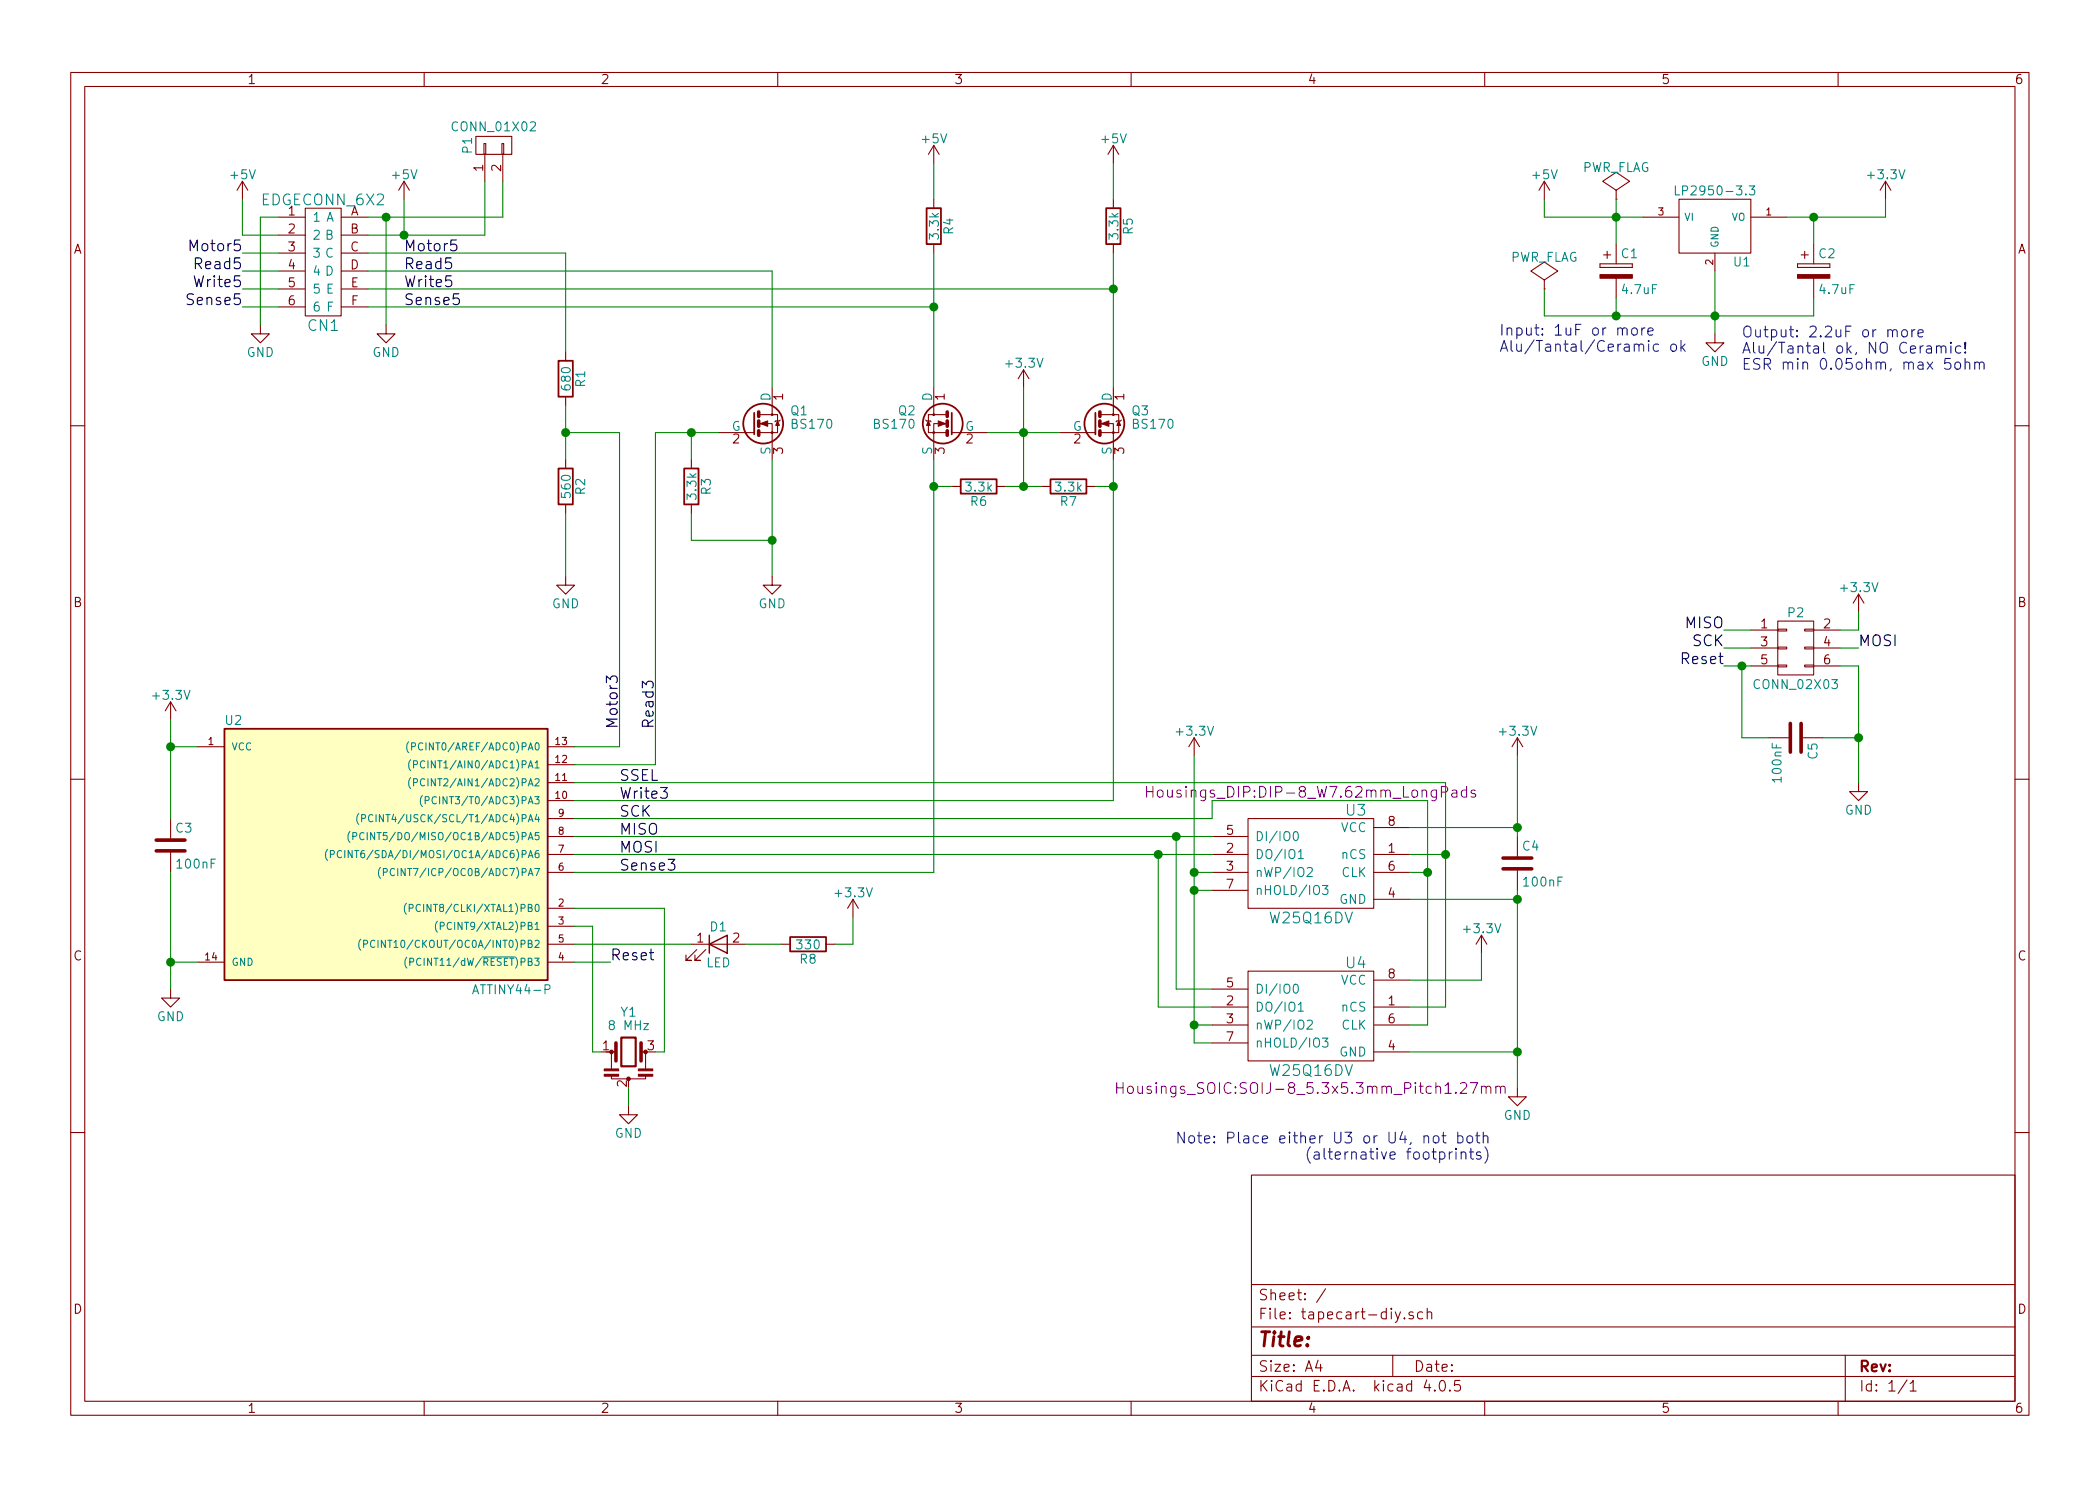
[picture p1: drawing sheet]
EESchema Schematic File Version 2
LIBS:power
LIBS:device
LIBS:transistors
LIBS:conn
LIBS:linear
LIBS:regul
LIBS:74xx
LIBS:cmos4000
LIBS:adc-dac
LIBS:memory
LIBS:xilinx
LIBS:microcontrollers
LIBS:dsp
LIBS:microchip
LIBS:analog_switches
LIBS:motorola
LIBS:texas
LIBS:intel
LIBS:audio
LIBS:interface
LIBS:digital-audio
LIBS:philips
LIBS:display
LIBS:cypress
LIBS:siliconi
LIBS:opto
LIBS:atmel
LIBS:contrib
LIBS:valves
LIBS:w25q16dv
LIBS:lp2950-3.3
LIBS:edgeconn_2x6
LIBS:tapecart-diy-cache
EELAYER 25 0
EELAYER END
$Descr A4 11693 8268
encoding utf-8
Sheet 1 1
Title ""
Date ""
Rev ""
Comp ""
Comment1 ""
Comment2 ""
Comment3 ""
Comment4 ""
$EndDescr
$Comp
L ATTINY44-P U2
U 1 1
P 2150 4750
F 0 "U2" H 1300 5500 50  0000 C CNN
F 1 "ATTINY44-P" H 2850 4000 50  0000 C CNN
F 2 "Housings_DIP:DIP-14_W7.62mm_LongPads" H 2150 4550 50  0001 C CIN
F 3 "" H 2150 4750 50  0000 C CNN
	1    2150 4750
	1    0    0    -1  
$EndComp
$Comp
L CONN_02X03 P2
U 1 1
P 10000 3600
F 0 "P2" H 10000 3800 50  0000 C CNN
F 1 "CONN_02X03" H 10000 3400 50  0000 C CNN
F 2 "Pin_Headers:Pin_Header_Straight_2x03" H 10000 2400 50  0001 C CNN
F 3 "" H 10000 2400 50  0000 C CNN
	1    10000 3600
	1    0    0    -1  
$EndComp
$Comp
L W25Q16DV U3
U 1 1
P 7300 4800
F 0 "U3" H 7550 5100 60  0000 C CNN
F 1 "W25Q16DV" H 7300 4500 60  0000 C CNN
F 2 "Housings_DIP:DIP-8_W7.62mm_LongPads" H 7300 5200 60  0000 C CNN
F 3 "" H 7450 5200 60  0000 C CNN
	1    7300 4800
	1    0    0    -1  
$EndComp
$Comp
L LP2950-3.3 U1
U 1 1
P 9550 1250
F 0 "U1" H 9700 1054 50  0000 C CNN
F 1 "LP2950-3.3" H 9550 1450 50  0000 C CNN
F 2 "TO_SOT_Packages_THT:TO-92_Inline_Wide" H 9550 1250 50  0001 C CNN
F 3 "" H 9550 1250 50  0000 C CNN
	1    9550 1250
	1    0    0    -1  
$EndComp
$Comp
L CP C2
U 1 1
P 10100 1500
F 0 "C2" H 10125 1600 50  0000 L CNN
F 1 "4.7uF" H 10125 1400 50  0000 L CNN
F 2 "Capacitors_ThroughHole:C_Radial_D5_L11_P2" H 10138 1350 50  0001 C CNN
F 3 "" H 10100 1500 50  0000 C CNN
	1    10100 1500
	1    0    0    -1  
$EndComp
$Comp
L CP C1
U 1 1
P 9000 1500
F 0 "C1" H 9025 1600 50  0000 L CNN
F 1 "4.7uF" H 9025 1400 50  0000 L CNN
F 2 "Capacitors_ThroughHole:C_Radial_D5_L11_P2" H 9038 1350 50  0001 C CNN
F 3 "" H 9000 1500 50  0000 C CNN
	1    9000 1500
	1    0    0    -1  
$EndComp
$Comp
L GND #PWR01
U 1 1
P 9550 1850
F 0 "#PWR01" H 9550 1600 50  0001 C CNN
F 1 "GND" H 9550 1700 50  0000 C CNN
F 2 "" H 9550 1850 50  0000 C CNN
F 3 "" H 9550 1850 50  0000 C CNN
	1    9550 1850
	1    0    0    -1  
$EndComp
$Comp
L +3.3V #PWR02
U 1 1
P 10500 1100
F 0 "#PWR02" H 10500 950 50  0001 C CNN
F 1 "+3.3V" H 10500 1240 50  0000 C CNN
F 2 "" H 10500 1100 50  0000 C CNN
F 3 "" H 10500 1100 50  0000 C CNN
	1    10500 1100
	1    0    0    -1  
$EndComp
$Comp
L +5V #PWR03
U 1 1
P 8600 1100
F 0 "#PWR03" H 8600 950 50  0001 C CNN
F 1 "+5V" H 8600 1240 50  0000 C CNN
F 2 "" H 8600 1100 50  0000 C CNN
F 3 "" H 8600 1100 50  0000 C CNN
	1    8600 1100
	1    0    0    -1  
$EndComp
$Comp
L PWR_FLAG #FLG04
U 1 1
P 9000 1100
F 0 "#FLG04" H 9000 1195 50  0001 C CNN
F 1 "PWR_FLAG" H 9000 1280 50  0000 C CNN
F 2 "" H 9000 1100 50  0000 C CNN
F 3 "" H 9000 1100 50  0000 C CNN
	1    9000 1100
	1    0    0    -1  
$EndComp
$Comp
L PWR_FLAG #FLG05
U 1 1
P 8600 1600
F 0 "#FLG05" H 8600 1695 50  0001 C CNN
F 1 "PWR_FLAG" H 8600 1780 50  0000 C CNN
F 2 "" H 8600 1600 50  0000 C CNN
F 3 "" H 8600 1600 50  0000 C CNN
	1    8600 1600
	1    0    0    -1  
$EndComp
$Comp
L Resonator Y1
U 1 1
P 3500 5850
F 0 "Y1" H 3500 6075 50  0000 C CNN
F 1 "8 MHz" H 3500 6000 50  0000 C CNN
F 2 "Pin_Headers:Pin_Header_Straight_1x03" H 3475 5850 50  0001 C CNN
F 3 "" H 3475 5850 50  0000 C CNN
	1    3500 5850
	1    0    0    -1  
$EndComp
$Comp
L GND #PWR06
U 1 1
P 3500 6150
F 0 "#PWR06" H 3500 5900 50  0001 C CNN
F 1 "GND" H 3500 6000 50  0000 C CNN
F 2 "" H 3500 6150 50  0000 C CNN
F 3 "" H 3500 6150 50  0000 C CNN
	1    3500 6150
	1    0    0    -1  
$EndComp
$Comp
L C C3
U 1 1
P 950 4700
F 0 "C3" H 975 4800 50  0000 L CNN
F 1 "100nF" H 975 4600 50  0000 L CNN
F 2 "Capacitors_ThroughHole:C_Disc_D3_P2.5" H 988 4550 50  0001 C CNN
F 3 "" H 950 4700 50  0000 C CNN
	1    950  4700
	1    0    0    -1  
$EndComp
$Comp
L GND #PWR07
U 1 1
P 950 5500
F 0 "#PWR07" H 950 5250 50  0001 C CNN
F 1 "GND" H 950 5350 50  0000 C CNN
F 2 "" H 950 5500 50  0000 C CNN
F 3 "" H 950 5500 50  0000 C CNN
	1    950  5500
	1    0    0    -1  
$EndComp
$Comp
L +3.3V #PWR08
U 1 1
P 950 4000
F 0 "#PWR08" H 950 3850 50  0001 C CNN
F 1 "+3.3V" H 950 4140 50  0000 C CNN
F 2 "" H 950 4000 50  0000 C CNN
F 3 "" H 950 4000 50  0000 C CNN
	1    950  4000
	1    0    0    -1  
$EndComp
$Comp
L GND #PWR09
U 1 1
P 8450 6050
F 0 "#PWR09" H 8450 5800 50  0001 C CNN
F 1 "GND" H 8450 5900 50  0000 C CNN
F 2 "" H 8450 6050 50  0000 C CNN
F 3 "" H 8450 6050 50  0000 C CNN
	1    8450 6050
	1    0    0    -1  
$EndComp
$Comp
L +3.3V #PWR010
U 1 1
P 8450 4200
F 0 "#PWR010" H 8450 4050 50  0001 C CNN
F 1 "+3.3V" H 8450 4340 50  0000 C CNN
F 2 "" H 8450 4200 50  0000 C CNN
F 3 "" H 8450 4200 50  0000 C CNN
	1    8450 4200
	1    0    0    -1  
$EndComp
$Comp
L C C4
U 1 1
P 8450 4800
F 0 "C4" H 8475 4900 50  0000 L CNN
F 1 "100nF" H 8475 4700 50  0000 L CNN
F 2 "Capacitors_ThroughHole:C_Disc_D3_P2.5" H 8488 4650 50  0001 C CNN
F 3 "" H 8450 4800 50  0000 C CNN
	1    8450 4800
	1    0    0    -1  
$EndComp
$Comp
L +3.3V #PWR011
U 1 1
P 6650 4200
F 0 "#PWR011" H 6650 4050 50  0001 C CNN
F 1 "+3.3V" H 6650 4340 50  0000 C CNN
F 2 "" H 6650 4200 50  0000 C CNN
F 3 "" H 6650 4200 50  0000 C CNN
	1    6650 4200
	1    0    0    -1  
$EndComp
Text Notes 8350 1950 0    60   ~ 0
Input: 1uF or more\nAlu/Tantal/Ceramic ok
Text Notes 9700 2050 0    60   ~ 0
Output: 2.2uF or more\nAlu/Tantal ok, NO Ceramic!\nESR min 0.05ohm, max 5ohm
$Comp
L LED D1
U 1 1
P 4000 5250
F 0 "D1" H 4000 5350 50  0000 C CNN
F 1 "LED" H 4000 5150 50  0000 C CNN
F 2 "LEDs:LED-3MM" H 4000 5250 50  0001 C CNN
F 3 "" H 4000 5250 50  0000 C CNN
	1    4000 5250
	1    0    0    -1  
$EndComp
$Comp
L R R8
U 1 1
P 4500 5250
F 0 "R8" V 4580 5250 50  0000 C CNN
F 1 "330" V 4500 5250 50  0000 C CNN
F 2 "Resistors_ThroughHole:Resistor_Horizontal_RM10mm" V 4430 5250 50  0001 C CNN
F 3 "" H 4500 5250 50  0000 C CNN
	1    4500 5250
	0    1    1    0   
$EndComp
$Comp
L BS170 Q1
U 1 1
P 4200 2350
F 0 "Q1" H 4400 2425 50  0000 L CNN
F 1 "BS170" H 4400 2350 50  0000 L CNN
F 2 "TO_SOT_Packages_THT:TO-92_Inline_Wide" H 4400 2275 50  0001 L CIN
F 3 "" H 4200 2350 50  0000 L CNN
	1    4200 2350
	1    0    0    -1  
$EndComp
$Comp
L BS170 Q2
U 1 1
P 5300 2350
F 0 "Q2" H 5500 2425 50  0000 L CNN
F 1 "BS170" H 5500 2350 50  0000 L CNN
F 2 "TO_SOT_Packages_THT:TO-92_Inline_Wide" H 5500 2275 50  0001 L CIN
F 3 "" H 5300 2350 50  0000 L CNN
	1    5300 2350
	-1   0    0    -1  
$EndComp
$Comp
L BS170 Q3
U 1 1
P 6100 2350
F 0 "Q3" H 6300 2425 50  0000 L CNN
F 1 "BS170" H 6300 2350 50  0000 L CNN
F 2 "TO_SOT_Packages_THT:TO-92_Inline_Wide" H 6300 2275 50  0001 L CIN
F 3 "" H 6100 2350 50  0000 L CNN
	1    6100 2350
	1    0    0    -1  
$EndComp
$Comp
L GND #PWR012
U 1 1
P 10350 4350
F 0 "#PWR012" H 10350 4100 50  0001 C CNN
F 1 "GND" H 10350 4200 50  0000 C CNN
F 2 "" H 10350 4350 50  0000 C CNN
F 3 "" H 10350 4350 50  0000 C CNN
	1    10350 4350
	1    0    0    -1  
$EndComp
$Comp
L +3.3V #PWR013
U 1 1
P 10350 3400
F 0 "#PWR013" H 10350 3250 50  0001 C CNN
F 1 "+3.3V" H 10350 3540 50  0000 C CNN
F 2 "" H 10350 3400 50  0000 C CNN
F 3 "" H 10350 3400 50  0000 C CNN
	1    10350 3400
	1    0    0    -1  
$EndComp
Text Label 10350 3600 0    60   ~ 0
MOSI
Text Label 9600 3500 2    60   ~ 0
MISO
Text Label 9600 3600 2    60   ~ 0
SCK
Text Label 9600 3700 2    60   ~ 0
Reset
Text Label 3450 4050 1    60   ~ 0
Motor3
Text Label 3650 4050 1    60   ~ 0
Read3
Text Label 3450 4350 0    60   ~ 0
SSEL
Text Label 3450 4450 0    60   ~ 0
Write3
Text Label 3450 4550 0    60   ~ 0
SCK
Text Label 3450 4650 0    60   ~ 0
MISO
Text Label 3450 4750 0    60   ~ 0
MOSI
Text Label 3450 4850 0    60   ~ 0
Sense3
Text Label 3400 5350 0    60   ~ 0
Reset
$Comp
L EDGECONN_6X2 CN1
U 1 1
P 1800 1450
F 0 "CN1" H 1800 1100 60  0000 C CNN
F 1 "EDGECONN_6X2" H 1800 1800 60  0000 C CNN
F 2 "edgeconn_6x2:EDGECONN_6x2_IMP_5mm" H 5150 0   60  0001 C CNN
F 3 "" H 5150 0   60  0000 C CNN
	1    1800 1450
	1    0    0    -1  
$EndComp
$Comp
L GND #PWR014
U 1 1
P 2150 1800
F 0 "#PWR014" H 2150 1550 50  0001 C CNN
F 1 "GND" H 2150 1650 50  0000 C CNN
F 2 "" H 2150 1800 50  0000 C CNN
F 3 "" H 2150 1800 50  0000 C CNN
	1    2150 1800
	1    0    0    -1  
$EndComp
$Comp
L GND #PWR015
U 1 1
P 1450 1800
F 0 "#PWR015" H 1450 1550 50  0001 C CNN
F 1 "GND" H 1450 1650 50  0000 C CNN
F 2 "" H 1450 1800 50  0000 C CNN
F 3 "" H 1450 1800 50  0000 C CNN
	1    1450 1800
	1    0    0    -1  
$EndComp
$Comp
L +5V #PWR016
U 1 1
P 2250 1100
F 0 "#PWR016" H 2250 950 50  0001 C CNN
F 1 "+5V" H 2250 1240 50  0000 C CNN
F 2 "" H 2250 1100 50  0000 C CNN
F 3 "" H 2250 1100 50  0000 C CNN
	1    2250 1100
	1    0    0    -1  
$EndComp
$Comp
L +5V #PWR017
U 1 1
P 1350 1100
F 0 "#PWR017" H 1350 950 50  0001 C CNN
F 1 "+5V" H 1350 1240 50  0000 C CNN
F 2 "" H 1350 1100 50  0000 C CNN
F 3 "" H 1350 1100 50  0000 C CNN
	1    1350 1100
	1    0    0    -1  
$EndComp
Text Label 2250 1400 0    60   ~ 0
Motor5
Text Label 2250 1500 0    60   ~ 0
Read5
Text Label 2250 1600 0    60   ~ 0
Write5
Text Label 2250 1700 0    60   ~ 0
Sense5
Text Label 1350 1400 2    60   ~ 0
Motor5
Text Label 1350 1500 2    60   ~ 0
Read5
Text Label 1350 1600 2    60   ~ 0
Write5
Text Label 1350 1700 2    60   ~ 0
Sense5
$Comp
L R R1
U 1 1
P 3150 2100
F 0 "R1" V 3230 2100 50  0000 C CNN
F 1 "680" V 3150 2100 50  0000 C CNN
F 2 "Resistors_ThroughHole:Resistor_Horizontal_RM10mm" V 3080 2100 50  0001 C CNN
F 3 "" H 3150 2100 50  0000 C CNN
	1    3150 2100
	1    0    0    -1  
$EndComp
$Comp
L R R2
U 1 1
P 3150 2700
F 0 "R2" V 3230 2700 50  0000 C CNN
F 1 "560" V 3150 2700 50  0000 C CNN
F 2 "Resistors_ThroughHole:Resistor_Horizontal_RM10mm" V 3080 2700 50  0001 C CNN
F 3 "" H 3150 2700 50  0000 C CNN
	1    3150 2700
	1    0    0    -1  
$EndComp
$Comp
L R R3
U 1 1
P 3850 2700
F 0 "R3" V 3930 2700 50  0000 C CNN
F 1 "3.3k" V 3850 2700 50  0000 C CNN
F 2 "Resistors_ThroughHole:Resistor_Horizontal_RM10mm" V 3780 2700 50  0001 C CNN
F 3 "" H 3850 2700 50  0000 C CNN
	1    3850 2700
	1    0    0    -1  
$EndComp
$Comp
L R R4
U 1 1
P 5200 1250
F 0 "R4" V 5280 1250 50  0000 C CNN
F 1 "3.3k" V 5200 1250 50  0000 C CNN
F 2 "Resistors_ThroughHole:Resistor_Horizontal_RM10mm" V 5130 1250 50  0001 C CNN
F 3 "" H 5200 1250 50  0000 C CNN
	1    5200 1250
	1    0    0    -1  
$EndComp
$Comp
L R R5
U 1 1
P 6200 1250
F 0 "R5" V 6280 1250 50  0000 C CNN
F 1 "3.3k" V 6200 1250 50  0000 C CNN
F 2 "Resistors_ThroughHole:Resistor_Horizontal_RM10mm" V 6130 1250 50  0001 C CNN
F 3 "" H 6200 1250 50  0000 C CNN
	1    6200 1250
	1    0    0    -1  
$EndComp
$Comp
L R R6
U 1 1
P 5450 2700
F 0 "R6" V 5530 2700 50  0000 C CNN
F 1 "3.3k" V 5450 2700 50  0000 C CNN
F 2 "Resistors_ThroughHole:Resistor_Horizontal_RM10mm" V 5380 2700 50  0001 C CNN
F 3 "" H 5450 2700 50  0000 C CNN
	1    5450 2700
	0    1    1    0   
$EndComp
$Comp
L R R7
U 1 1
P 5950 2700
F 0 "R7" V 6030 2700 50  0000 C CNN
F 1 "3.3k" V 5950 2700 50  0000 C CNN
F 2 "Resistors_ThroughHole:Resistor_Horizontal_RM10mm" V 5880 2700 50  0001 C CNN
F 3 "" H 5950 2700 50  0000 C CNN
	1    5950 2700
	0    1    1    0   
$EndComp
$Comp
L +5V #PWR018
U 1 1
P 5200 900
F 0 "#PWR018" H 5200 750 50  0001 C CNN
F 1 "+5V" H 5200 1040 50  0000 C CNN
F 2 "" H 5200 900 50  0000 C CNN
F 3 "" H 5200 900 50  0000 C CNN
	1    5200 900 
	1    0    0    -1  
$EndComp
$Comp
L +5V #PWR019
U 1 1
P 6200 900
F 0 "#PWR019" H 6200 750 50  0001 C CNN
F 1 "+5V" H 6200 1040 50  0000 C CNN
F 2 "" H 6200 900 50  0000 C CNN
F 3 "" H 6200 900 50  0000 C CNN
	1    6200 900 
	1    0    0    -1  
$EndComp
$Comp
L +3.3V #PWR020
U 1 1
P 5700 2150
F 0 "#PWR020" H 5700 2000 50  0001 C CNN
F 1 "+3.3V" H 5700 2290 50  0000 C CNN
F 2 "" H 5700 2150 50  0000 C CNN
F 3 "" H 5700 2150 50  0000 C CNN
	1    5700 2150
	1    0    0    -1  
$EndComp
$Comp
L GND #PWR021
U 1 1
P 3150 3200
F 0 "#PWR021" H 3150 2950 50  0001 C CNN
F 1 "GND" H 3150 3050 50  0000 C CNN
F 2 "" H 3150 3200 50  0000 C CNN
F 3 "" H 3150 3200 50  0000 C CNN
	1    3150 3200
	1    0    0    -1  
$EndComp
$Comp
L GND #PWR022
U 1 1
P 4300 3200
F 0 "#PWR022" H 4300 2950 50  0001 C CNN
F 1 "GND" H 4300 3050 50  0000 C CNN
F 2 "" H 4300 3200 50  0000 C CNN
F 3 "" H 4300 3200 50  0000 C CNN
	1    4300 3200
	1    0    0    -1  
$EndComp
$Comp
L C C5
U 1 1
P 10000 4100
F 0 "C5" H 10025 4200 50  0000 L CNN
F 1 "100nF" H 10025 4000 50  0000 L CNN
F 2 "Capacitors_ThroughHole:C_Disc_D3_P2.5" H 10038 3950 50  0001 C CNN
F 3 "" H 10000 4100 50  0000 C CNN
	1    10000 4100
	0    1    1    0   
$EndComp
$Comp
L W25Q16DV U4
U 1 1
P 7300 5650
F 0 "U4" H 7550 5950 60  0000 C CNN
F 1 "W25Q16DV" H 7300 5350 60  0000 C CNN
F 2 "Housings_SOIC:SOIJ-8_5.3x5.3mm_Pitch1.27mm" H 7300 5250 60  0000 C CNN
F 3 "" H 7450 6050 60  0000 C CNN
	1    7300 5650
	1    0    0    -1  
$EndComp
Text Notes 8300 6450 2    60   ~ 0
Note: Place either U3 or U4, not both\n(alternative footprints)
$Comp
L +3.3V #PWR023
U 1 1
P 8250 5300
F 0 "#PWR023" H 8250 5150 50  0001 C CNN
F 1 "+3.3V" H 8250 5440 50  0000 C CNN
F 2 "" H 8250 5300 50  0000 C CNN
F 3 "" H 8250 5300 50  0000 C CNN
	1    8250 5300
	1    0    0    -1  
$EndComp
Wire Wire Line
	9550 1500 9550 1850
Wire Wire Line
	10100 1750 10100 1650
Wire Wire Line
	8600 1750 10100 1750
Connection ~ 9550 1750
Wire Wire Line
	9000 1650 9000 1750
Wire Wire Line
	8600 1200 9150 1200
Wire Wire Line
	9000 1100 9000 1350
Wire Wire Line
	9950 1200 10500 1200
Wire Wire Line
	8600 1100 8600 1200
Connection ~ 9000 1200
Connection ~ 10100 1200
Wire Wire Line
	10500 1200 10500 1100
Wire Wire Line
	950  4000 950  4550
Wire Wire Line
	950  4150 1100 4150
Connection ~ 950  4150
Wire Wire Line
	950  4850 950  5500
Wire Wire Line
	950  5350 1100 5350
Connection ~ 950  5350
Wire Wire Line
	7850 4600 8450 4600
Wire Wire Line
	8450 4200 8450 4650
Connection ~ 8450 4600
Wire Wire Line
	8450 4950 8450 6050
Wire Wire Line
	8450 5000 7850 5000
Connection ~ 8450 5000
Wire Wire Line
	6650 4850 6750 4850
Wire Wire Line
	6650 4950 6750 4950
Connection ~ 6650 4850
Wire Wire Line
	3500 6150 3500 6050
Wire Wire Line
	3200 5050 3700 5050
Wire Wire Line
	3200 5150 3300 5150
Wire Wire Line
	3300 5150 3300 5850
Wire Wire Line
	3300 5850 3350 5850
Wire Wire Line
	3650 5850 3700 5850
Wire Wire Line
	3700 5850 3700 5050
Wire Wire Line
	3850 5250 3200 5250
Wire Wire Line
	10350 3400 10350 3500
Wire Wire Line
	10350 3500 10250 3500
Wire Wire Line
	10250 3700 10350 3700
Wire Wire Line
	10350 3700 10350 4350
Wire Wire Line
	10350 3600 10250 3600
Wire Wire Line
	9600 3500 9750 3500
Wire Wire Line
	9600 3600 9750 3600
Wire Wire Line
	9600 3700 9750 3700
Wire Wire Line
	3400 5350 3200 5350
Wire Wire Line
	3450 4150 3200 4150
Wire Wire Line
	3650 4250 3200 4250
Wire Wire Line
	3200 4350 8050 4350
Wire Wire Line
	6200 4450 3200 4450
Wire Wire Line
	3200 4550 6750 4550
Wire Wire Line
	3200 4650 6750 4650
Wire Wire Line
	3200 4750 6750 4750
Wire Wire Line
	5200 4850 3200 4850
Wire Wire Line
	8050 4350 8050 5600
Wire Wire Line
	8050 4750 7850 4750
Wire Wire Line
	6750 4550 6750 4450
Wire Wire Line
	6750 4450 7950 4450
Wire Wire Line
	7950 4450 7950 5700
Wire Wire Line
	7950 4850 7850 4850
Wire Wire Line
	1550 1200 1450 1200
Wire Wire Line
	1450 1200 1450 1800
Wire Wire Line
	2050 1200 2800 1200
Wire Wire Line
	2150 1200 2150 1800
Wire Wire Line
	2700 1300 2050 1300
Wire Wire Line
	2250 1300 2250 1100
Wire Wire Line
	1550 1300 1350 1300
Wire Wire Line
	1350 1300 1350 1100
Wire Wire Line
	2700 1000 2700 1300
Connection ~ 2250 1300
Wire Wire Line
	1350 1700 1550 1700
Wire Wire Line
	1550 1600 1350 1600
Wire Wire Line
	1350 1500 1550 1500
Wire Wire Line
	1550 1400 1350 1400
Wire Wire Line
	2050 1400 3150 1400
Wire Wire Line
	2050 1500 4300 1500
Wire Wire Line
	2050 1600 6200 1600
Wire Wire Line
	2050 1700 5200 1700
Wire Wire Line
	3150 2850 3150 3200
Wire Wire Line
	3150 2250 3150 2550
Wire Wire Line
	3450 4150 3450 2400
Wire Wire Line
	3450 2400 3150 2400
Connection ~ 3150 2400
Wire Wire Line
	3150 1400 3150 1950
Wire Wire Line
	3650 2400 3650 4250
Wire Wire Line
	3650 2400 4000 2400
Wire Wire Line
	3850 2400 3850 2550
Connection ~ 3850 2400
Wire Wire Line
	3850 2850 3850 3000
Wire Wire Line
	3850 3000 4300 3000
Wire Wire Line
	4300 2550 4300 3200
Connection ~ 4300 3000
Wire Wire Line
	4300 1500 4300 2150
Wire Wire Line
	5500 2400 5900 2400
Wire Wire Line
	5600 2700 5800 2700
Wire Wire Line
	5700 2150 5700 2700
Connection ~ 5700 2400
Connection ~ 5700 2700
Wire Wire Line
	5300 2700 5200 2700
Wire Wire Line
	5200 2550 5200 4850
Wire Wire Line
	6100 2700 6200 2700
Wire Wire Line
	6200 2550 6200 4450
Wire Wire Line
	6650 4200 6650 5800
Wire Wire Line
	5200 1400 5200 2150
Wire Wire Line
	6200 1400 6200 2150
Wire Wire Line
	6200 900  6200 1100
Wire Wire Line
	5200 1100 5200 900 
Connection ~ 5200 1700
Connection ~ 6200 1600
Connection ~ 5200 2700
Connection ~ 6200 2700
Wire Wire Line
	10100 1200 10100 1350
Wire Wire Line
	8600 1600 8600 1750
Connection ~ 9000 1750
Wire Wire Line
	10150 4100 10350 4100
Connection ~ 10350 4100
Wire Wire Line
	9850 4100 9700 4100
Wire Wire Line
	9700 4100 9700 3700
Connection ~ 9700 3700
Wire Wire Line
	7950 5700 7850 5700
Connection ~ 7950 4850
Wire Wire Line
	8050 5600 7850 5600
Connection ~ 8050 4750
Wire Wire Line
	7850 5850 8450 5850
Connection ~ 8450 5850
Wire Wire Line
	7850 5450 8250 5450
Wire Wire Line
	8250 5450 8250 5300
Wire Wire Line
	6650 5800 6750 5800
Connection ~ 6650 4950
Wire Wire Line
	6750 5700 6650 5700
Connection ~ 6650 5700
Wire Wire Line
	6750 5500 6550 5500
Wire Wire Line
	6550 5500 6550 4650
Connection ~ 6550 4650
Wire Wire Line
	6750 5600 6450 5600
Wire Wire Line
	6450 5600 6450 4750
Connection ~ 6450 4750
Wire Wire Line
	4350 5250 4150 5250
Wire Wire Line
	4750 5250 4650 5250
$Comp
L +3.3V #PWR024
U 1 1
P 4750 5100
F 0 "#PWR024" H 4750 4950 50  0001 C CNN
F 1 "+3.3V" H 4750 5240 50  0000 C CNN
F 2 "" H 4750 5100 50  0000 C CNN
F 3 "" H 4750 5100 50  0000 C CNN
	1    4750 5100
	1    0    0    -1  
$EndComp
Wire Wire Line
	4750 5100 4750 5250
$Comp
L CONN_01X02 P1
U 1 1
P 2750 800
F 0 "P1" H 2750 950 50  0000 C CNN
F 1 "CONN_01X02" V 2850 800 50  0000 C CNN
F 2 "Pin_Headers:Pin_Header_Straight_1x02" H 2750 800 50  0001 C CNN
F 3 "" H 2750 800 50  0000 C CNN
	1    2750 800 
	0    -1   -1   0   
$EndComp
Wire Wire Line
	2800 1200 2800 1000
Connection ~ 2150 1200
$EndSCHEMATC
